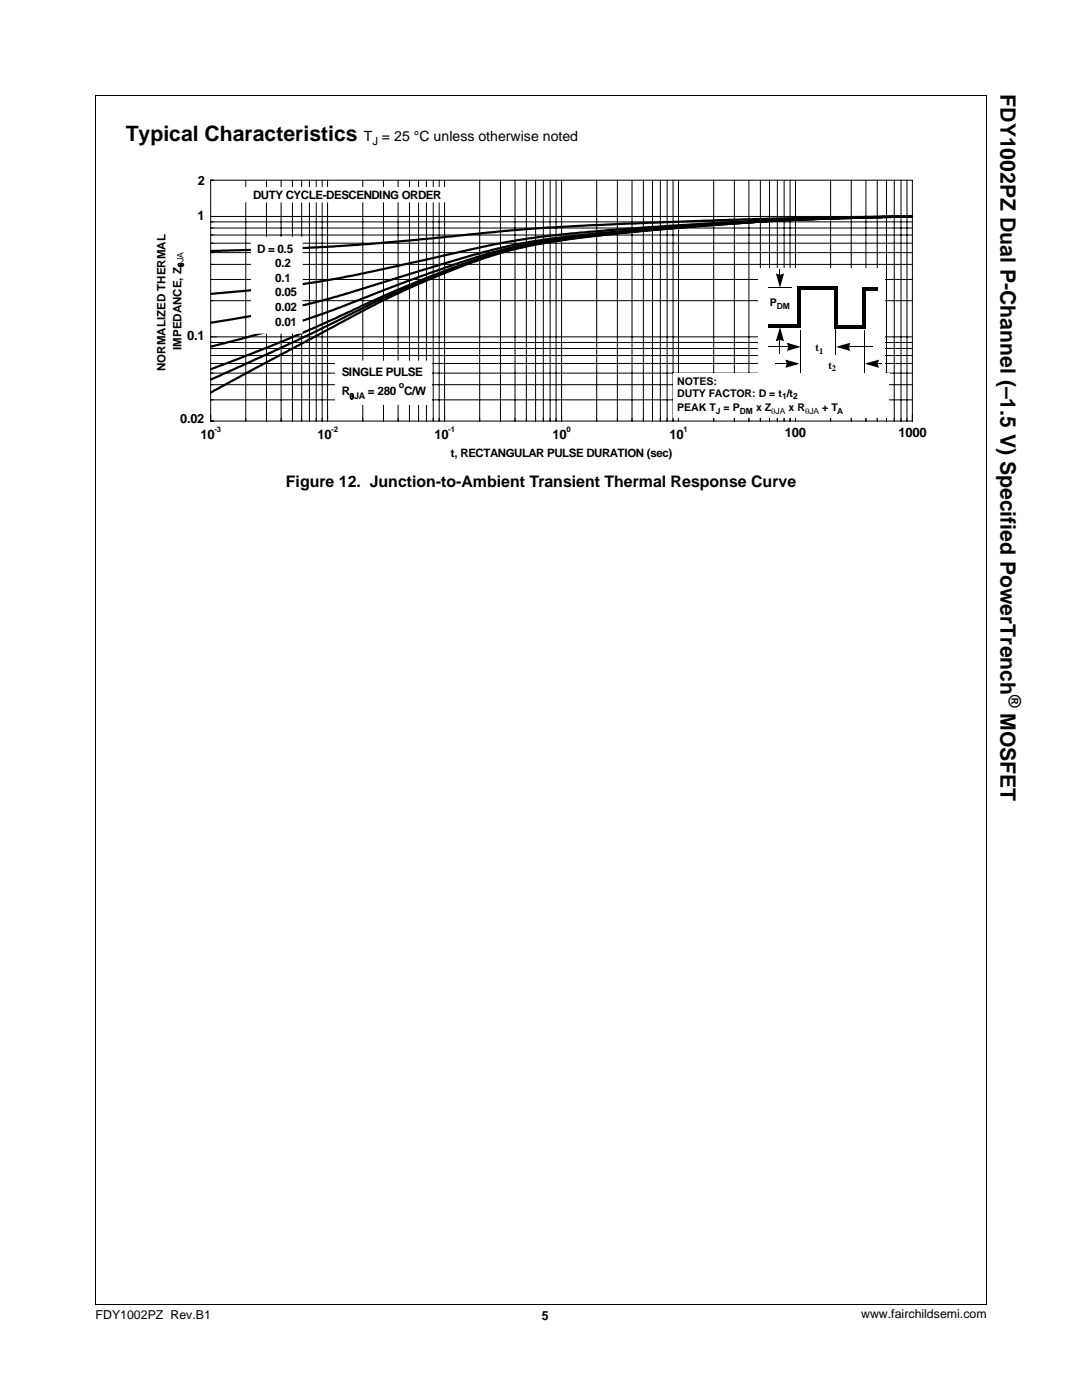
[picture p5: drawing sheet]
<svg xmlns="http://www.w3.org/2000/svg" width="216mm" height="279mm" viewBox="0 0 216 279" stroke-linecap="round" stroke-linejoin="round" font-family="sans-serif">
<path d="M19 19v241.3M19 19.1h177.9M196.8 19.1v241.3M19 260.4h177.8" fill="none" stroke="#000" stroke-width=".2"/>
<path d="M25.1 31.8h165.7v63h-165.7z" fill="#fff"/>
<g fill="none" stroke="#000" stroke-width=".2">
<path d="M42 36h140.1v48h-140.1zM49 36v48M53.2 36v48M56.1 36v48M58.4 36v48M60.2 36v48M61.7 36v48M63.1 36v48M64.3 36v48M65.4 36v48M72.4 36v48M76.5 36v48"/>
<path d="M79.4 36v48M81.7 36v48M83.5 36v48M85.1 36v48M86.4 36v48M87.6 36v48M88.7 36v48M95.7 36v48M99.9 36v48M102.8 36v48M105 36v48M106.9 36v48"/>
<path d="M108.4 36v48M109.8 36v48M111 36v48M112.1 36v48M119.1 36v48M123.2 36v48M126.1 36v48M128.4 36v48M130.2 36v48M131.8 36v48M133.1 36v48M134.3 36v48"/>
<path d="M135.4 36v48M142.4 36v48M146.5 36v48M149.4 36v48M151.7 36v48M153.5 36v48M155.1 36v48M156.5 36v48M157.6 36v48M158.7 36v48M165.7 36v48M169.9 36v48"/>
<path d="M172.8 36v48M175 36v48M176.9 36v48M178.4 36v48M179.8 36v48M181 36v48M42 55.8h140.1M42 52.8h140.1M42 50.4h140.1M42 48.5h140.1M42 46.9h140.1M42 45.5h140.1"/>
<path d="M42 44.3h140.1M42 43.2h140.1M42 79.8h140.1M42 76.8h140.1M42 74.5h140.1M42 72.5h140.1M42 71h140.1M42 69.6h140.1M42 68.3h140.1M42 60h140.1M42 67.2h140.1"/>
</g>
<path d="M182.1 43.2l-11.1 .2-12.5 .5-19.2 1.2-16.2 1.5-7.4 .8-8.6 1.4-5.1 1.1-3.9 1.1-6.1 2.2-5.8 2.3-7.5 3.4-4.7 2.3-32 17.2M182.1 43.2l-27.8 .4-36.6 1.4-15.7 1-18.6 1.9-17 1.3-11.1 .5-13.3 .4M182.1 43.2l-19.8 .4-12.5 .5-24.6 1.5-13 1.2-6.9 .8-6.8 1.2-24.5 5.5-10.4 1.9-8.7 1.2-12.9 1.3M182.1 43.2l-18 .4-15.2 .7-12.7 .8-13.8 1.1-13.9 1.6-6.1 1.1-5.5 1.3-10.3 3-16.8 5.2-7.7 2.2-9.1 1.9-11 1.9M182.1 43.2l-24.7 .7-12.6 .7-13.3 1-15.1 1.5-10.7 1.5-4.1 .9-6.6 1.8-11.6 4-15.5 6-6.6 2.4-9.1 2.8-10.2 2.7M182.1 43.2l-11.6 .2-12.7 .5-19.2 1.2-22.2 2.1-5.8 .8-6.1 1.1-3.7 .9-5 1.5-10.8 4-8.3 3.5-9.6 4.4-8.6 3.8-16.5 6.5M182.1 43.2l-11.1 .2-12.5 .5-19.9 1.3-14.1 1.2-10.6 1.2-6.3 1-4.4 .9-6.3 1.8-4.5 1.6-13 5.2-4.6 2.2-16.3 8-16.5 7.5" fill="none" stroke="#000" stroke-width=".44"/>
<g fill="#fff" stroke="#fff" stroke-width=".2">
<path d="M66.9 72.1h19.2v8.6h-19.2z"/>
<path d="M47.6 37.4h43.1v2.9h-43.1z"/>
<path d="M50.2 47.3h10.1v19.2h-10.1z"/>
</g>
<path d="M174.6 67h.8v.2h-.8zM175.4 67l.1 .2z" fill="#000"/>
<g fill="#fff">
<path d="M151.3 53.6h25.3v21.3h-25.3z"/>
<path d="M151.3 53.5h25.4v.2h-25.4z"/>
<path d="M176.5 53.6h.2v21.4h-.2z"/>
<path d="M151.3 74.8h25.3v.2h-25.3z"/>
<path d="M151.3 53.5h.1v21.4h-.1z"/>
</g>
<g fill="#000">
<path d="M155.2 54.7l.5 .2v.3l-.7-.2zM155.6 54.7h.1v.4h-.1zM155.6 53.8l.1 .1zM155.6 53.9h.1v.9h-.1zM154.8 54.6l.5 .2 .5 1.9-.3 .1 .5-2 .3 .1-.6 .3-.1-.3 .8-.4-.8 2.9zM157.8 57.3l.1 .2zM159.5 57.2h7.8v.7h-7.8zM172.3 57.3h2.9v.7h-2.9zM153.3 64.8h6.6v.7h-6.6zM153.4 69.1l.1 .2zM154.8 72.5l.1 .2zM155.6 67.6h.1v.4h-.1z"/>
<path d="M155.6 70.6l.1 .1zM155.6 65.2l.8 2.9-.4-.2-.5-1.9 .3-.2-.5 2.1-.4-.1 .7-.3 .1 .3-.9 .3zM155.6 67.5l.6 .1-.1 .4-.5-.2zM156.8 72.5h.4v.2h-.4zM157 72.5l.4 .1-.2 .6-.4-.1zM156.7 71.8l2.8 .8-2.8 .8 .3-.4 1.9-.6 .1 .3-2-.5 .1-.3 .3 .6-.4 .1zM157.1 69.1h.4v.2h-.4zM157.3 69.2h.4l-.2 .6-.4-.1zM157 68.4l2.8 .8-2.8 .8 .3-.4 1.9-.6 .1 .4-2-.5 .1-.4 .3 .7-.4 .1zM159.2 57.2h.7v7.9h-.7zM159.6 65.9l.2 .1zM166.6 57.5h.7v8h-.7z"/>
<path d="M166.6 65.7h.2zM166.7 64.9h6v.7h-6zM169.2 69.1h.3v.2h-.3zM166.8 69.2l2.9-.8-.3 .5-1.9 .5-.1-.4 2 .6-.1 .3-.3-.6 .4-.1 .3 .8zM169.2 68.6l.3 .1-.1 .6h-.4zM172 57.3h.7v7.9h-.7zM172.4 66l.2 .1zM174 69.1l.1 .2zM174.9 72.5h.4v.2h-.4zM172.5 72.6l2.9-.8-.2 .4-2 .5-.1-.3 2.1 .6-.2 .3-.3-.7 .4-.1 .3 .9zM175.2 72.5h.7v.2h-.7zM174.9 72l.4 .1-.2 .5h-.4z"/>
<path d="M175.9 72.5l.1 .2z"/>
</g>
<path d="M153.3 57.4h4.5M153.5 69.2h3.7M154.9 72.6h2M155.6 67.9v2.7M159.7 66v8.4M166.7 65.7v5.1M169.5 69.2h4.5M172.5 66.1v8.2" fill="none" stroke="#000" stroke-width=".2"/>
<path d="M155.1 54.9l.5 .2 .6-.2-.6 1.9zM155.6 65.9l.6 1.9-.6-.2-.5 .2zM157 72.1l1.9 .5-1.9 .5 .2-.5zM157.3 68.7l1.9 .5-1.9 .6 .2-.6zM167.5 69.2l1.9-.5-.2 .5 .2 .6zM173.2 72.6l1.9-.5-.2 .5 .2 .5z" fill="#000"/>
<g fill="#fff">
<path d="M134.4 74.6h43v8.6h-43z"/>
<path d="M134.4 74.5h43.1v.2h-43.1z"/>
<path d="M177.3 74.6h.2v8.7h-.2z"/>
<path d="M134.3 83.1h43.1v.2h-43.1z"/>
<path d="M134.3 74.5h.2v8.7h-.2z"/>
</g>
<g font-size="4.2">
<text x="199.6" y="18.8" transform="rotate(90 199.6 18.8)">FDY1002PZ Dual P-Channel (–1.5 V) Specified PowerTrench</text>
<text x="25.1" y="28.2">Typical Characteristics</text>
<text x="199.6" y="142.3" transform="rotate(90 199.6 142.3)">MOSFET</text>
</g>
<text font-size="3.4" x="201.3" y="138.7" transform="rotate(90 201.3 138.7)">®</text>
<text font-size="3.2" x="57" y="97.2">Figure 12. Junction-to-Ambient Transient Thermal Response Curve</text>
<text font-size="2.8" x="72.6" y="28.2">T = 25 °C unless otherwise noted</text>
<g font-size="2.6">
<text x="39.4" y="43.9">1</text>
<text x="37.3" y="67.9">0.1</text>
<text x="40" y="87.7">10</text>
<text x="63.3" y="87.7">10</text>
<text x="86.7" y="87.7">10</text>
<text x="110.3" y="87.7">10</text>
<text x="133.6" y="87.7">10</text>
<text x="156.6" y="87.1">100</text>
<text x="179.3" y="87.1">1000</text>
</g>
<g font-size="2.5">
<text x="39.5" y="36.9">2</text>
<text x="36" y="84.5">0.02</text>
<text x="19" y="263.2">FDY1002PZ Rev.B1</text>
<text x="108.1" y="263.4">5</text>
<text x="171.8" y="263.1">www.fairchildsemi.com</text>
</g>
<g font-size="2.3">
<text x="50.5" y="39.7">DUTY CYCLE-DESCENDING ORDER</text>
<text x="51.3" y="50.4">D = 0.5</text>
<text x="54.9" y="53.3">0.2</text>
<text x="54.9" y="56.2">0.1</text>
<text x="54.9" y="59.2">0.05</text>
<text x="54.9" y="62.1">0.02</text>
<text x="54.9" y="65">0.01</text>
<text x="36.2" y="69.8" transform="rotate(-90 36.2 69.8)">IMPEDANCE, Z</text>
<text x="33" y="74" transform="rotate(-90 33 74)">NORMALIZED THERMAL</text>
<text x="68.2" y="75">SINGLE PULSE</text>
<text x="68.2" y="78.7">R</text>
<text x="73.4" y="78.7">= 280</text>
<text x="80.6" y="78.7">C/W</text>
<text x="90" y="91.2">t, RECTANGULAR PULSE DURATION (sec)</text>
</g>
<text font-size="2.2" x="74.3" y="28.9">J</text>
<g font-size="2.1">
<text x="153.6" y="61.1">P</text>
<text x="162.7" y="70">t</text>
<text x="135.1" y="76.8">NOTES:</text>
<text x="165.3" y="73.6">t</text>
<text x="135.1" y="79.1">DUTY FACTOR: D = t</text>
<text x="135.1" y="82">PEAK T</text>
<text x="144.4" y="82">= P</text>
<text x="150.9" y="82">x Z</text>
<text x="157" y="79.1">/t</text>
<text x="157.4" y="82">x R</text>
<text x="164.1" y="82">+ T</text>
</g>
<text font-size="1.8" x="79.6" y="77.4">o</text>
<g font-size="1.7">
<text x="155" y="61.6">DM</text>
<text x="163.4" y="70.5">1</text>
<text x="166" y="74.1">2</text>
<text x="69.8" y="79.7">θJA</text>
<text x="142.9" y="82.5">J</text>
<text x="147.6" y="82.5">DM</text>
<text x="153.9" y="82.5">θJA</text>
<text x="156" y="79.7">1</text>
<text x="158.3" y="79.7">2</text>
<text x="160.6" y="82.5">θJA</text>
<text x="167.1" y="82.5">A</text>
</g>
<text font-size="1.6" x="36.6" y="53.3" transform="rotate(-90 36.6 53.3)">θJA</text>
<g font-size="1.5">
<text x="42.8" y="86.2">-3</text>
<text x="66.1" y="86.2">-2</text>
<text x="89.5" y="86.2">-1</text>
<text x="113" y="86.2">0</text>
<text x="136.4" y="86.2">1</text>
</g>
</svg>
